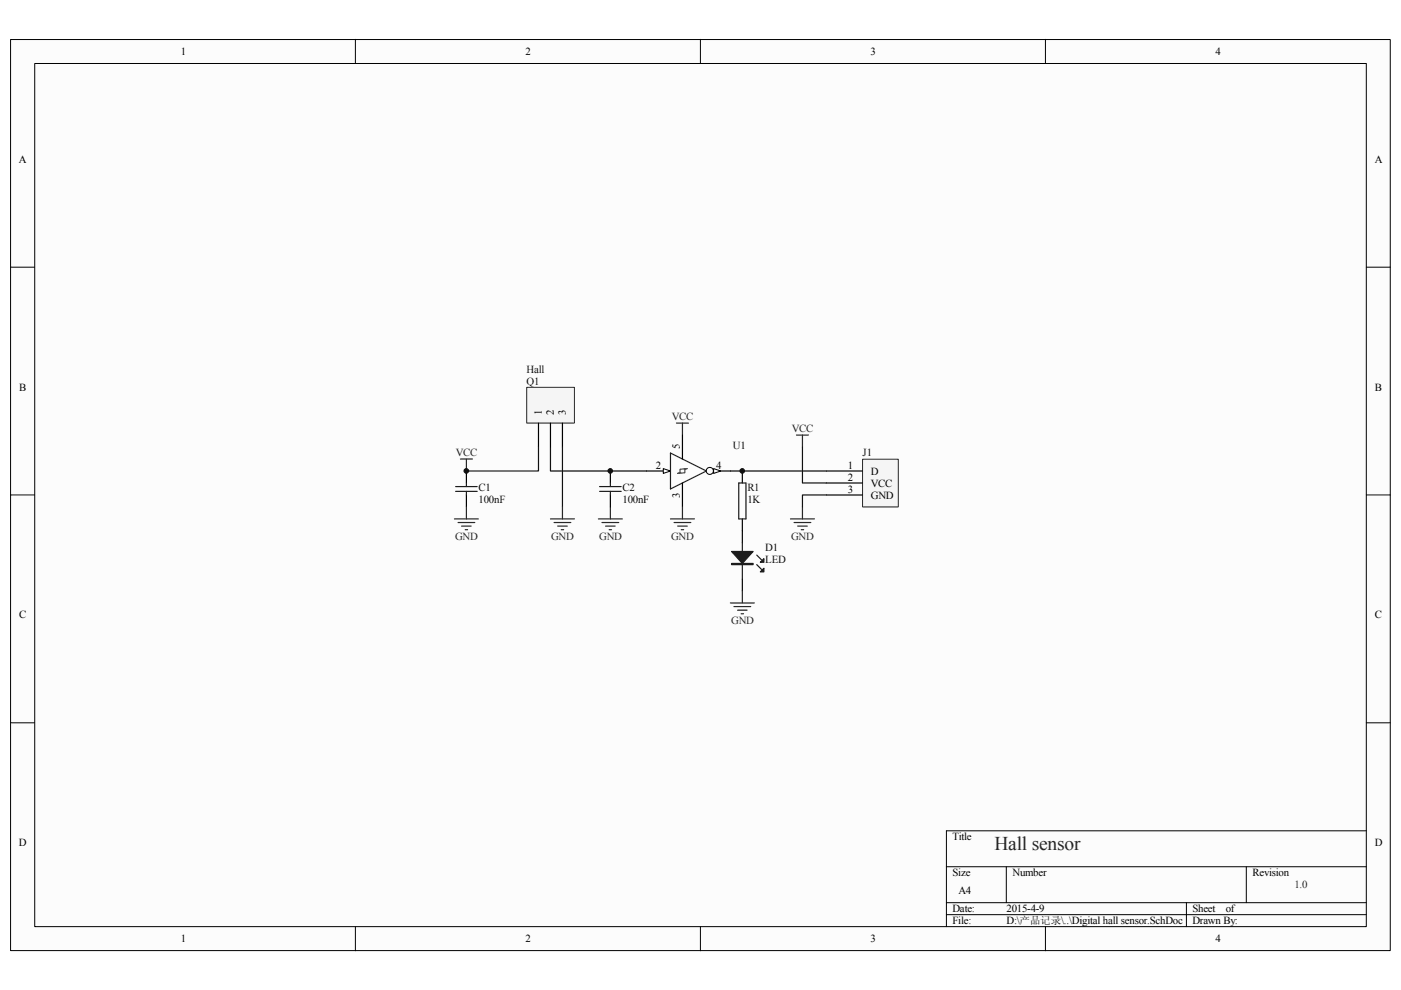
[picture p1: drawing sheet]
<svg xmlns="http://www.w3.org/2000/svg" width="297mm" height="210mm" viewBox="0 0 297 210" stroke-linecap="round" stroke-linejoin="round" font-family="sans-serif">
<path d="M2.3 8.4h292.5v193.1h-292.5z" fill="#fcfcfc"/>
<path d="M2.2 8.4h292.6v193.1h-292.6z" fill="none" stroke="#000" stroke-width=".21"/>
<path d="M7.4 13.5h282.3v183h-282.3z" fill="#fcfcfc"/>
<g fill="none" stroke="#000" stroke-width=".21">
<path d="M7.4 13.5h282.3v183h-282.3zM75.3 8.3v5.1M148.5 8.3v5.1M221.7 8.3v5.1M2.2 56.6h5.1M289.7 56.6h5.1M2.2 104.9h5.1M289.7 104.9h5.1M2.2 153.2h5.1M289.7 153.2h5.1M289.7 176.1h-89v20.4M75.3 196.5v5.1"/>
<path d="M148.5 196.5v5.1M200.7 183.8h89M200.7 191.4h89M200.7 193.9h89M213.4 183.8v7.6M221.7 196.5v5.1M251.5 191.4v5.1M264.2 183.8v7.6"/>
</g>
<path d="M182.9 97.4h7.6v10.1h-7.6z" fill="#f5f5f5"/>
<path d="M182.9 97.4h7.6v10.1h-7.6z" fill="none" stroke="#262626" stroke-width=".21"/>
<path d="M98.9 99.9v2.5M157.4 99.9v2.5M175.2 99.9h7.6M98.9 104.9v2.6M157.4 110v5.1M175.2 102.4h7.6M175.2 104.9h7.6M157.4 122.8v2.5" fill="none" stroke="#000" stroke-width=".25"/>
<path d="M96.6 104.2h4.6M96.6 103.2h4.6M98.9 102.4v.8M98.9 104.2v.7M156.6 102.4h1.6v7.6h-1.6zM157.4 115.1v7.7M160.4 119.7l1.1 1M160.4 117.7l1.1 1" fill="none" stroke="#1c1c1c" stroke-width=".25"/>
<path d="M155.1 116.9h4.6l-2.3 2.6z" fill="#1c1c1c"/>
<path d="M155.1 116.9h4.6l-2.3 2.6zM155.1 119.5h4.6v.2h-4.6zM155.1 119.6h4.6" fill="none" stroke="#1c1c1c" stroke-width=".25"/>
<path d="M162 120.5v.7h-.8z" fill="#1c1c1c"/>
<path d="M162 120.5v.7h-.8z" fill="none" stroke="#1c1c1c" stroke-width=".25"/>
<path d="M162 118.4v.8h-.8z" fill="#1c1c1c"/>
<path d="M127.1 104.2h4.6M127.1 103.2h4.6M129.4 102.4v.8M129.4 104.2v.7M162 118.4v.8h-.8z" fill="none" stroke="#1c1c1c" stroke-width=".25"/>
<g fill="none" stroke="#262626" stroke-width=".25">
<path d="M97.6 97.3h2.6M98.9 97.3v2.6M168.9 92.2h2.5M170.1 92.2v2.6M96.3 110h5.1M97.1 110.8h3.6M97.9 111.5h2M98.6 112.3h.5M98.9 107.5v2.5M126.9 110h5M127.6 110.8h3.6M128.4 111.5h2"/>
<path d="M129.2 112.3h.5M129.4 107.5v2.5M167.6 110h5.1M168.4 110.8h3.5M169.1 111.5h2.1M169.9 112.3h.5M170.1 107.5v2.5"/>
</g>
<path d="M116.7 94.8v5.1h20.4M154.9 99.9h20.3M170.1 94.8v7.6h5.1M175.2 104.9h-5.1v2.6" fill="none" stroke="#0e0e0e" stroke-width=".25"/>
<path d="M129.4 99.9v2.5M129.4 104.9v2.6" fill="none" stroke="#000" stroke-width=".25"/>
<path d="M111.7 82.2h10.1v7.5h-10.1z" fill="#f5f5f5"/>
<path d="M111.7 82.1h10.1v7.6h-10.1z" fill="none" stroke="#262626" stroke-width=".21"/>
<path d="M114.2 89.7v5.1M116.7 89.7v5.1M119.2 89.7v5.1M137.1 99.9h5.1" fill="none" stroke="#000" stroke-width=".25"/>
<path d="M114.2 94.8v5.1h-15.3M119.2 94.8v12.7" fill="none" stroke="#131313" stroke-width=".25"/>
<path d="M143.4 89.7h2.6M144.7 89.7v2.5M116.7 110h5.1M117.5 110.8h3.5M118.2 111.5h2.1M119 112.3h.5M119.2 107.5v2.5" fill="none" stroke="#262626" stroke-width=".25"/>
<path d="M140.6 99.4l1.6 .5-1.6 .5z" fill="#fcfcfc"/>
<path d="M140.6 99.4l1.6 .5-1.6 .5z" fill="none" stroke="#000" stroke-width=".21"/>
<path d="M149.8 99.9h5.1" fill="none" stroke="#000" stroke-width=".25"/>
<circle cx="150.5" cy="99.8" r=".75" fill="#fcfcfc"/>
<circle cx="150.5" cy="99.8" r=".75" fill="none" stroke="#000" stroke-width=".21"/>
<path d="M151.3 99.4l1.5 .5-1.5 .5z" fill="#fcfcfc"/>
<path d="M151.3 99.4l1.5 .5-1.5 .5z" fill="none" stroke="#000" stroke-width=".21"/>
<path d="M142.2 96.1l7.6 3.8-7.6 3.8z" fill="none" stroke="#1c1c1c" stroke-width=".25"/>
<path d="M144.2 99.5l1.5-.1-.5 .1v.7l-1.5 .2 .5-.2z" fill="none" stroke="#4c4c4c" stroke-width=".25"/>
<path d="M144.7 92.2v5.1M144.7 102.4v5.1" fill="none" stroke="#000" stroke-width=".25"/>
<path d="M142.2 110h5M142.9 110.8h3.6M143.7 111.5h2M144.4 112.3h.5M144.7 107.5v2.5M154.9 127.8h5M155.6 128.6h3.6M156.4 129.4h2M157.1 130.1h.5M157.4 125.3v2.5" fill="none" stroke="#262626" stroke-width=".25"/>
<circle cx="98.9" cy="99.8" r=".49" fill="#0e0e0e"/>
<circle cx="98.9" cy="99.8" r=".49" fill="none" stroke="#0e0e0e" stroke-width=".21"/>
<circle cx="129.4" cy="99.8" r=".49" fill="#0e0e0e"/>
<circle cx="129.4" cy="99.8" r=".49" fill="none" stroke="#0e0e0e" stroke-width=".21"/>
<circle cx="157.4" cy="99.8" r=".49" fill="#0e0e0e"/>
<circle cx="157.4" cy="99.8" r=".49" fill="none" stroke="#0e0e0e" stroke-width=".21"/>
<text font-size="4.1" fill="#262626" x="210.9" y="180.3">Hall sensor</text>
<g font-size="2.3">
<text x="38.3" y="11.6">1</text>
<text x="111.4" y="11.6">2</text>
<text x="184.6" y="11.6">3</text>
<text x="257.7" y="11.6">4</text>
<text x="4" y="34.5">A</text>
<text x="291.5" y="34.5">A</text>
<text x="4.1" y="82.8">B</text>
<text x="291.5" y="82.8">B</text>
<text x="114.9" y="87.9" transform="rotate(-90 114.9 87.9)">1</text>
<text x="117.4" y="87.9" transform="rotate(-90 117.4 87.9)">2</text>
<text x="120" y="87.9" transform="rotate(-90 120 87.9)">3</text>
<text x="144.1" y="95.3" transform="rotate(-90 144.1 95.3)">5</text>
<text x="139" y="99.4">2</text>
<text x="151.8" y="99.4">4</text>
<text x="179.7" y="99.4">1</text>
<text x="179.7" y="101.9">2</text>
<text x="184.7" y="100.6">D</text>
<text x="144.1" y="105.6" transform="rotate(-90 144.1 105.6)">3</text>
<text x="179.7" y="104.4">3</text>
<text x="184.7" y="103.2">VCC</text>
<text x="184.7" y="105.7">GND</text>
<text x="4.1" y="131.1">C</text>
<text x="291.5" y="131.1">C</text>
<text x="4" y="179.4">D</text>
<text x="201.9" y="178.1">Title</text>
<text x="291.5" y="179.4">D</text>
<text x="201.9" y="185.8">Size</text>
<text x="214.7" y="185.8">Number</text>
<text x="265.6" y="185.8">Revision</text>
<text x="203.2" y="189.6">A4</text>
<text x="201.9" y="193.4">Date:</text>
<text x="201.9" y="196">File:</text>
<text x="213.4" y="193.4">2015-4-9</text>
<text x="213.4" y="196">D:\产产产产\..\Digital hall sensor.SchDoc</text>
<text x="252.8" y="193.4">Sheet</text>
<text x="252.8" y="196">Drawn By:</text>
<text x="259.9" y="193.4">of</text>
<text x="38.3" y="199.8">1</text>
<text x="111.4" y="199.8">2</text>
<text x="184.6" y="199.8">3</text>
<text x="257.7" y="199.8">4</text>
</g>
<g font-size="2.3" fill="#0e0e0e">
<text x="111.6" y="81.5">Q1</text>
<text x="111.6" y="79">Hall</text>
<text x="155.4" y="95.2">U1</text>
<text x="182.9" y="96.8">J1</text>
<text x="101.5" y="104.2">C1</text>
<text x="101.5" y="106.7">100nF</text>
<text x="132" y="104.2">C2</text>
<text x="132" y="106.7">100nF</text>
<text x="158.5" y="104.2">R1</text>
<text x="158.5" y="106.7">1K</text>
<text x="162.3" y="116.9">D1</text>
<text x="162.3" y="119.4">LED</text>
</g>
<g font-size="2.3" fill="#262626">
<text x="142.4" y="89.2">VCC</text>
<text x="167.9" y="91.7">VCC</text>
<text x="96.6" y="96.8">VCC</text>
<text x="96.5" y="114.6">GND</text>
<text x="116.8" y="114.6">GND</text>
<text x="127" y="114.6">GND</text>
<text x="142.3" y="114.6">GND</text>
<text x="167.7" y="114.6">GND</text>
<text x="155" y="132.4">GND</text>
<text x="274.4" y="188.3">1.0</text>
</g>
</svg>
